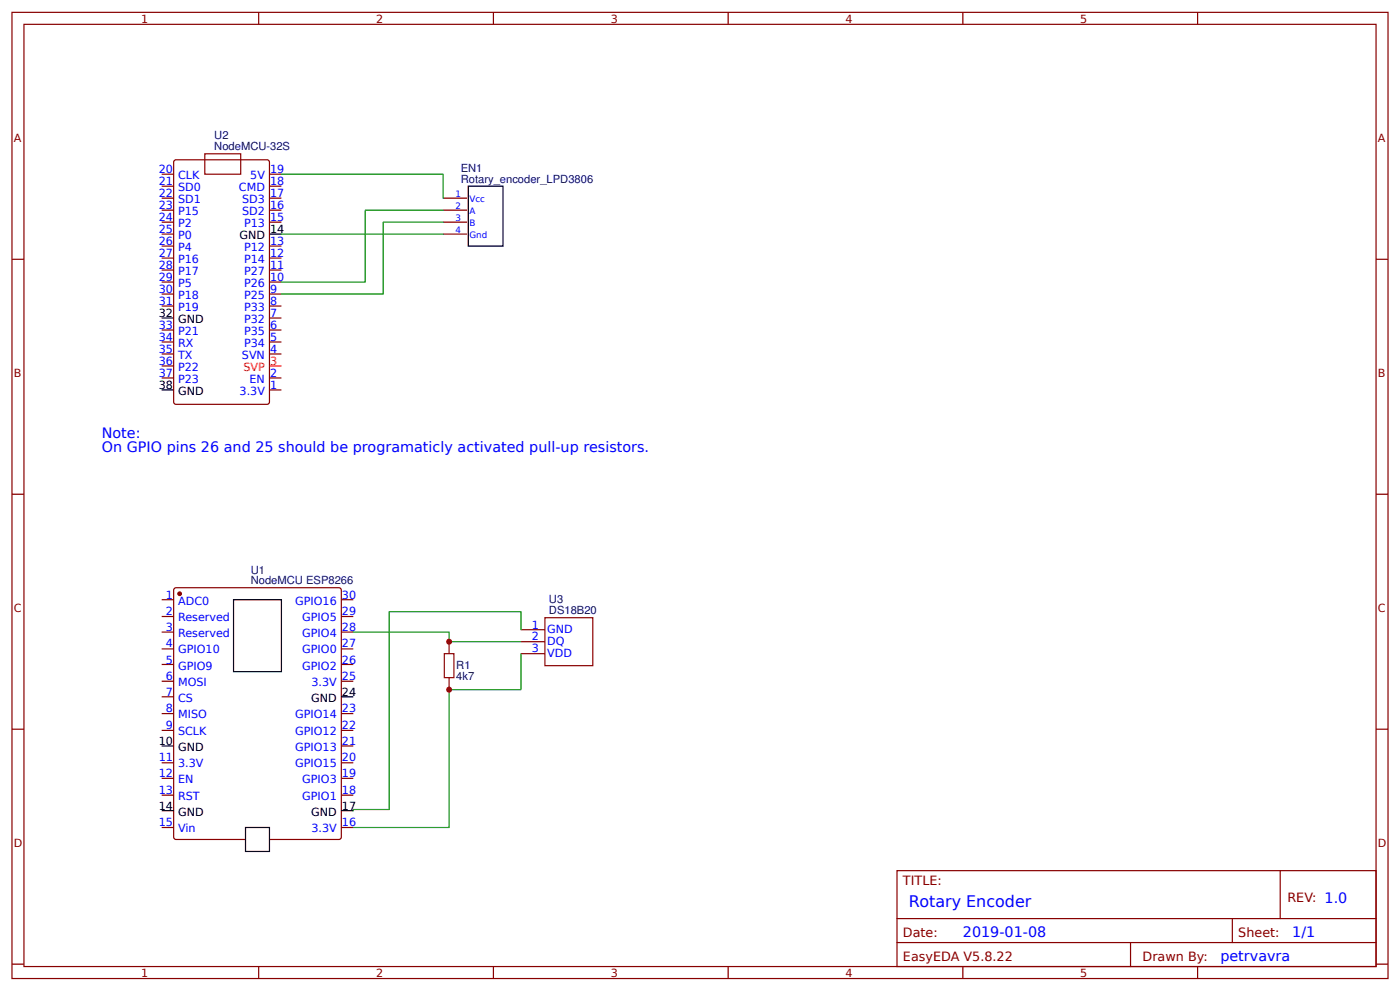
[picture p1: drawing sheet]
<svg xmlns="http://www.w3.org/2000/svg" width="309mm" height="219mm" viewBox="0 0 309 219" stroke-linecap="round" stroke-linejoin="round" font-family="sans-serif">
<g fill="none" stroke="#800" stroke-width=".26">
<path d="M2.6 2.7h304.1v213.3h-304.1zM5.3 5.4h298.7v207.9h-298.7zM57.1 2.7v2.7M109 2.7v2.7M160.9 2.7v2.7M212.7 2.7v2.7M264.6 2.7v2.7M35.7 38.4h2.7M38.4 35.5l.5-.2h20.1l.5 .2v53.2l-.2 .5h-20.4l-.5-.2zM45.2 33.9h8v4.5h-8zM59.5 38.4h2.7M2.6 57.2h2.7"/>
<path d="M35.7 43.7h2.7M35.7 46.4h2.7M35.7 49h2.7M35.7 51.7h2.7M35.7 59.6h2.7M35.7 57h2.7M35.7 54.3h2.7M35.7 41.1h2.7M59.5 43.7h2.7M59.5 46.4h2.7M59.5 49h2.7M59.5 59.6h2.7"/>
<path d="M59.5 57h2.7M59.5 54.3h2.7M59.5 41.1h2.7M97.9 43.7h5.3M97.9 46.4h5.3M97.9 49h5.3M97.9 51.7h5.3M304 57.2h2.7M35.7 78.1h2.7M35.7 75.5h2.7M35.7 72.8h2.7M35.7 67.5h2.7"/>
<path d="M35.7 64.9h2.7M35.7 62.3h2.7M59.5 78.1h2.7M59.5 75.5h2.7M59.5 72.8h2.7M59.5 70.2h2.7M59.5 67.5h2.7M59.5 64.9h2.7M59.5 62.3h2.7M35.7 83.4h2.7M35.7 80.8h2.7M59.5 86.1h2.7"/>
<path d="M59.5 83.4h2.7M2.6 109.1h2.7M304 109.1h2.7M2.6 160.9h2.7M304 160.9h2.7M198.2 192.2h105.8v21.1h-105.8zM282.8 192.2v10.6M2.6 212.8h2.7M57.1 213.3v2.7M109 213.3v2.7M160.9 213.3v2.7M198.2 202.8h105.8"/>
<path d="M198.2 208h105.8M212.7 213.3v2.7M249.8 208v5.3M264.6 213.3v2.7M272.3 202.8v5.2M304 212.8h2.7"/>
</g>
<path d="M59.5 51.7h2.7M103.5 41.1h7.6v13.2h-7.6zM35.7 70.2h2.7M35.7 86.1h2.7" fill="none" stroke="#000" stroke-width=".26"/>
<path d="M59.5 80.8h2.7" fill="none" stroke="#f00" stroke-width=".26"/>
<path d="M62.2 38.4h35.7v5.3M62.2 51.7h35.7M97.9 49h-13.2v15.9h-22.5M97.9 46.4h-17.2v15.9h-18.5" fill="none" stroke="#080" stroke-width=".26"/>
<path d="M38.4 130l.5-.3h36l.4 .3 .1 54.8-.3 .4-36.2 .1-.5-.3z" fill="#fff" stroke="#800" stroke-width=".26"/>
<circle cx="39.7" cy="131" r=".4" fill="#800" stroke="#800" stroke-width=".26"/>
<g fill="none" stroke="#800" stroke-width=".26">
<path d="M35.7 132.4h2.7M35.7 136.1h2.7M35.7 139.5h2.7M75.4 132.4h2.7M75.4 136.1h2.7M75.4 139.5h2.7M35.7 143.2h2.7M35.7 146.7h2.7M35.7 150.4h2.7M35.7 153.8h2.7M35.7 157.5h2.7M75.4 143.2h2.7"/>
<path d="M75.4 146.7h2.7M75.4 150.4h2.7M75.4 157.5h2.7M35.7 161.2h2.7M35.7 168.4h2.7M35.7 171.8h2.7M35.7 175.5h2.7M75.4 161.2h2.7M75.4 168.4h2.7M75.4 171.8h2.7M75.4 175.5h2.7M75.4 164.7h2.7"/>
<path d="M35.7 182.6h2.7M75.4 182.6h2.7"/>
</g>
<path d="M75.4 153.8h2.7M35.7 164.7h2.7M35.7 178.9h2.7M75.4 178.9h2.7" fill="none" stroke="#000" stroke-width=".26"/>
<path d="M54.2 182.6h5.3v5.3h-5.3z" fill="#fff" stroke="#000" stroke-width=".26"/>
<path d="M51.6 132.4h10.6v15.8h-10.6z" fill="none" stroke="#000" stroke-width=".26"/>
<path d="M115.1 139h5.3M120.4 136.3h10.6v10.6h-10.6zM99.2 141.6v2.7M99.2 149.6v2.6M115.1 141.6h5.3M115.1 144.3h5.3" fill="none" stroke="#800" stroke-width=".26"/>
<path d="M98.2 144.3h2.1v5.3h-2.1z" fill="none" stroke="#a00000" stroke-width=".26"/>
<path d="M78.1 139.5h21.1v2.1h15.9M115.1 139v-4h-29.1v43.7h-7.9v.2M115.1 144.3v7.9h-15.9v30.4h-21.1" fill="none" stroke="#080" stroke-width=".26"/>
<g fill="#c00">
<circle cx="99.2" cy="141.6" r=".66"/>
<circle cx="99.2" cy="152.2" r=".66"/>
</g>
<text font-size="3.5" fill="#00f" x="200.8" y="200.1">Rotary Encoder</text>
<g font-size="3.2" fill="#00f">
<text x="22.5" y="96.7">Note:</text>
<text x="22.5" y="99.8">On GPIO pins 26 and 25 should be programaticly activated pull-up resistors.</text>
<text x="212.7" y="206.7">2019-01-08</text>
<text x="285.5" y="206.7">1/1</text>
<text x="269.6" y="212">petrvavra</text>
</g>
<g font-size="2.8" fill="#800">
<text x="199.5" y="195.3">TITLE:</text>
<text x="284.4" y="199">REV: 1.0</text>
<text x="199.5" y="206.7">Date:</text>
<text x="273.6" y="206.7">Sheet:</text>
<text x="199.5" y="212">EasyEDA V5.8.22</text>
<text x="252.4" y="212">Drawn By:</text>
</g>
<g font-size="2.5" fill="#800">
<text x="31.2" y="5">1</text>
<text x="83.1" y="5">2</text>
<text x="134.9" y="5">3</text>
<text x="186.8" y="5">4</text>
<text x="238.7" y="5">5</text>
<text x="3" y="31.3">A</text>
<text x="304.4" y="31.3">A</text>
<text x="3" y="83.2">B</text>
<text x="304.4" y="83.2">B</text>
<text x="3" y="135">C</text>
<text x="304.4" y="135">C</text>
<text x="3" y="186.9">D</text>
<text x="304.4" y="186.9">D</text>
<text x="31.2" y="215.6">1</text>
<text x="83.1" y="215.6">2</text>
<text x="134.9" y="215.6">3</text>
<text x="186.8" y="215.6">4</text>
<text x="238.7" y="215.6">5</text>
</g>
<g font-size="2.5" fill="#000080">
<text x="47.3" y="33.2">NodeMCU-32S</text>
<text x="47.3" y="30.8">U2</text>
<text x="101.8" y="40.3">Rotary_encoder_LPD3806</text>
<text x="101.8" y="37.9">EN1</text>
<text x="55.4" y="128.9">NodeMCU ESP8266</text>
<text x="55.4" y="126.6">U1</text>
<text x="121.3" y="135.5">DS18B20</text>
<text x="121.3" y="133.2">U3</text>
<text x="100.8" y="147.7">R1</text>
<text x="100.8" y="150.1">4k7</text>
</g>
<g font-size="2.5" fill="#00f">
<text x="35.1" y="38.2">20</text>
<text x="35.1" y="40.8">21</text>
<text x="39.3" y="39.5">CLK</text>
<text x="55.3" y="39.5">5V</text>
<text x="59.7" y="40.8">18</text>
<text x="59.7" y="38.2">19</text>
<text x="35.1" y="43.5">22</text>
<text x="35.1" y="46.1">23</text>
<text x="39.3" y="42.1">SD0</text>
<text x="39.3" y="44.8">SD1</text>
<text x="39.3" y="47.4">P15</text>
<text x="52.8" y="42.1">CMD</text>
<text x="53.5" y="47.4">SD2</text>
<text x="53.5" y="44.8">SD3</text>
<text x="59.7" y="46.1">16</text>
<text x="59.7" y="43.5">17</text>
<text x="35.1" y="48.8">24</text>
<text x="35.1" y="51.4">25</text>
<text x="39.3" y="50.1">P2</text>
<text x="39.3" y="52.7">P0</text>
<text x="53.9" y="50.1">P13</text>
<text x="59.7" y="48.8">15</text>
<text x="35.1" y="54.1">26</text>
<text x="35.1" y="56.7">27</text>
<text x="35.1" y="59.3">28</text>
<text x="39.3" y="55.4">P4</text>
<text x="39.3" y="58">P16</text>
<text x="53.9" y="58">P14</text>
<text x="53.9" y="55.4">P12</text>
<text x="59.7" y="59.3">11</text>
<text x="59.7" y="56.7">12</text>
<text x="59.7" y="54.1">13</text>
<text x="35.1" y="62">29</text>
<text x="35.1" y="64.6">30</text>
<text x="39.3" y="60.7">P17</text>
<text x="39.3" y="63.3">P5</text>
<text x="39.3" y="66">P18</text>
<text x="53.9" y="66">P25</text>
<text x="53.9" y="63.3">P26</text>
<text x="53.9" y="60.7">P27</text>
<text x="59.7" y="64.6">9</text>
<text x="59.7" y="62">10</text>
<text x="35.1" y="67.3">31</text>
<text x="39.3" y="68.6">P19</text>
<text x="53.9" y="71.3">P32</text>
<text x="53.9" y="68.6">P33</text>
<text x="59.7" y="69.9">7</text>
<text x="59.7" y="67.3">8</text>
<text x="35.1" y="72.6">33</text>
<text x="35.1" y="75.2">34</text>
<text x="35.1" y="77.9">35</text>
<text x="39.3" y="73.9">P21</text>
<text x="39.3" y="76.5">RX</text>
<text x="53.9" y="76.5">P34</text>
<text x="53.9" y="73.9">P35</text>
<text x="59.7" y="77.9">4</text>
<text x="59.7" y="75.2">5</text>
<text x="59.7" y="72.6">6</text>
<text x="35.1" y="80.5">36</text>
<text x="35.1" y="83.2">37</text>
<text x="39.3" y="79.2">TX</text>
<text x="39.3" y="81.8">P22</text>
<text x="53.4" y="79.2">SVN</text>
<text x="59.7" y="83.2">2</text>
<text x="39.3" y="84.5">P23</text>
<text x="52.9" y="87.1">3.3V</text>
<text x="55.1" y="84.5">EN</text>
<text x="59.7" y="85.8">1</text>
<text x="36.7" y="132.1">1</text>
<text x="36.7" y="135.7">2</text>
<text x="39.3" y="133.4">ADC0</text>
<text x="39.3" y="137">Reserved</text>
<text x="65.2" y="133.4">GPIO16</text>
<text x="66.8" y="137">GPIO5</text>
<text x="75.5" y="135.7">29</text>
<text x="75.5" y="132.1">30</text>
<text x="36.7" y="139.3">3</text>
<text x="36.7" y="142.9">4</text>
<text x="39.3" y="140.6">Reserved</text>
<text x="66.8" y="140.6">GPIO4</text>
<text x="75.5" y="142.9">27</text>
<text x="75.5" y="139.3">28</text>
<text x="117.5" y="138.7">1</text>
<text x="117.5" y="141.4">2</text>
<text x="120.9" y="139.8">GND</text>
<text x="120.9" y="142.4">DQ</text>
<text x="36.7" y="146.5">5</text>
<text x="39.3" y="144.2">GPIO10</text>
<text x="39.3" y="147.8">GPIO9</text>
<text x="66.8" y="147.8">GPIO2</text>
<text x="66.8" y="144.2">GPIO0</text>
<text x="75.5" y="146.5">26</text>
<text x="117.5" y="144">3</text>
<text x="120.9" y="145.1">VDD</text>
<text x="36.7" y="150.1">6</text>
<text x="36.7" y="153.7">7</text>
<text x="39.3" y="151.4">MOSI</text>
<text x="39.3" y="155">CS</text>
<text x="68.8" y="151.4">3.3V</text>
<text x="75.5" y="150.1">25</text>
<text x="36.7" y="157.2">8</text>
<text x="36.7" y="160.8">9</text>
<text x="39.3" y="158.6">MISO</text>
<text x="65.2" y="158.6">GPIO14</text>
<text x="75.5" y="160.8">22</text>
<text x="75.5" y="157.2">23</text>
<text x="39.3" y="162.2">SCLK</text>
<text x="65.2" y="165.7">GPIO13</text>
<text x="65.2" y="162.2">GPIO12</text>
<text x="75.5" y="164.4">21</text>
<text x="35.1" y="168">11</text>
<text x="35.1" y="171.6">12</text>
<text x="39.3" y="169.3">3.3V</text>
<text x="39.3" y="172.9">EN</text>
<text x="65.2" y="169.3">GPIO15</text>
<text x="66.8" y="172.9">GPIO3</text>
<text x="75.5" y="171.6">19</text>
<text x="75.5" y="168">20</text>
<text x="35.1" y="175.2">13</text>
<text x="39.3" y="176.5">RST</text>
<text x="66.8" y="176.5">GPIO1</text>
<text x="75.5" y="175.2">18</text>
<text x="35.1" y="182.4">15</text>
<text x="39.3" y="183.7">Vin</text>
<text x="68.8" y="183.7">3.3V</text>
<text x="75.5" y="182.4">16</text>
</g>
<g font-size="2.5">
<text x="52.9" y="52.7">GND</text>
<text x="59.7" y="51.4">14</text>
<text x="35.1" y="69.9">32</text>
<text x="39.3" y="71.3">GND</text>
<text x="35.1" y="85.8">38</text>
<text x="39.3" y="87.1">GND</text>
<text x="68.8" y="155">GND</text>
<text x="75.5" y="153.7">24</text>
<text x="35.1" y="164.4">10</text>
<text x="39.3" y="165.7">GND</text>
<text x="35.1" y="178.8">14</text>
<text x="75.5" y="178.8">17</text>
<text x="39.3" y="180.1">GND</text>
<text x="68.8" y="180.1">GND</text>
</g>
<g font-size="2.5" fill="#f00">
<text x="53.8" y="81.8">SVP</text>
<text x="59.7" y="80.5">3</text>
</g>
<g font-size="1.9" fill="#00f">
<text x="100.6" y="43.5">1</text>
<text x="100.6" y="46.1">2</text>
<text x="103.7" y="44.5">Vcc</text>
<text x="103.7" y="47.2">A</text>
<text x="100.6" y="48.8">3</text>
<text x="100.6" y="51.4">4</text>
<text x="103.7" y="49.8">B</text>
<text x="103.7" y="52.5">Gnd</text>
</g>
</svg>
